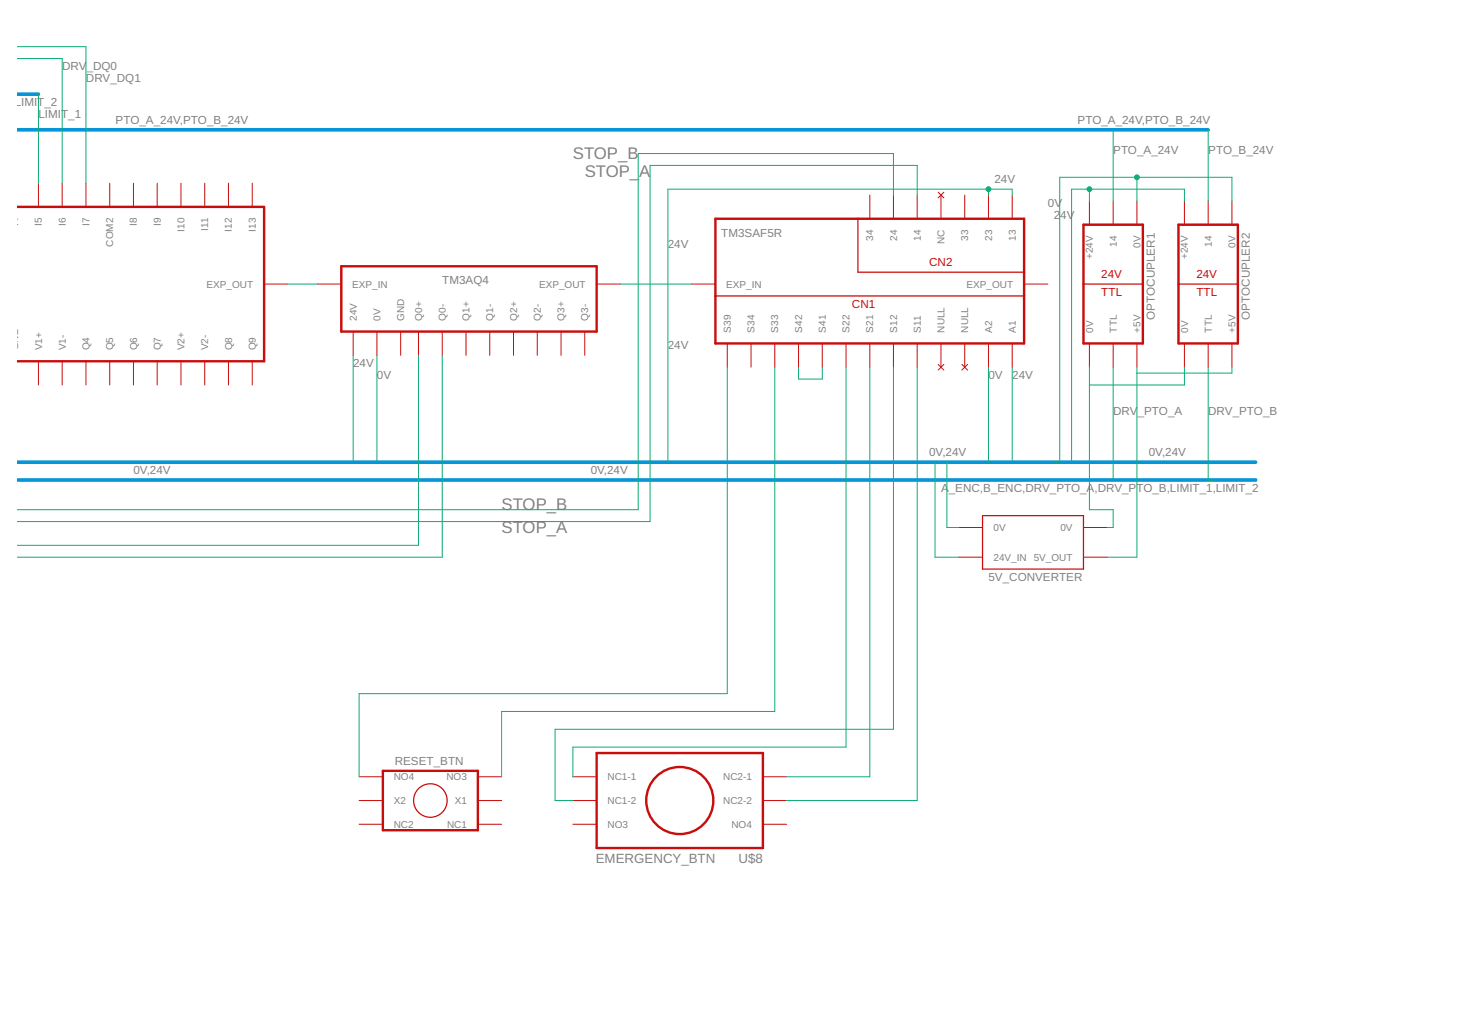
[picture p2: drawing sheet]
<svg xmlns="http://www.w3.org/2000/svg" width="297mm" height="210mm" viewBox="0 0 297 210" stroke-linecap="round" stroke-linejoin="round" font-family="sans-serif">
<g fill="none" stroke="#c90d0c" stroke-width=".2">
<path d="M7.8 37.2v4.8M12.6 37.2v4.8M17.5 37.2v4.8M22.3 37.2v4.8M27.1 37.2v4.8M31.9 37.2v4.8M36.8 37.2v4.8M41.6 37.2v4.8M46.4 37.2v4.8M51.2 37.2v4.8M176.7 39.6v4.8M181.5 39.6v4.8"/>
<path d="M186.4 39.6v4.8M190.6 39.1l1.2 1.1M191.2 39.6v4.8M191.8 39.1l-1.2 1.1M196 39.6v4.8M200.8 39.6v4.8M205.7 39.6v4.8M53.7 57.7h4.8M64.5 57.7h4.8M121.2 57.7h4.8M140.5 57.7h4.9M208.1 57.7h4.8"/>
<path d="M221.3 40.8v4.9M226.2 40.8v4.9M231 40.8v4.9M240.6 40.8v4.9M245.5 40.8v4.9M250.3 40.8v4.9M7.8 73.4v4.8M12.6 73.4v4.8M17.5 73.4v4.8M22.3 73.4v4.8M27.1 73.4v4.8M31.9 73.4v4.8"/>
<path d="M36.8 73.4v4.8M41.6 73.4v4.8M46.4 73.4v4.8M51.2 73.4v4.8M71.8 67.4v4.8M76.6 67.4v4.8M81.4 67.4v4.8M85 67.4v4.8M89.9 67.4v4.8M94.7 67.4v4.8M99.5 67.4v4.8M104.3 67.4v4.8"/>
<path d="M109.2 67.4v4.8M114 67.4v4.8M118.8 67.4v4.8M147.8 69.8v4.8M152.6 69.8v4.8M157.4 69.8v4.8M162.2 69.8v4.8M167.1 69.8v4.8M171.9 69.8v4.8M176.7 69.8v4.8M181.5 69.8v4.8M186.4 69.8v4.8"/>
<path d="M190.6 74l1.2 1.2M191.2 69.8v4.8M191.8 74l-1.2 1.2M195.4 74l1.2 1.2M196 69.8v4.8M196.6 74l-1.2 1.2M200.8 69.8v4.8M205.7 69.8v4.8M221.3 69.8v4.8M226.2 69.8v4.8M231 69.8v4.8M240.6 69.8v4.8"/>
<path d="M245.5 69.8v4.8M250.3 69.8v4.8M194.8 113.2h4.8M194.8 107.2h4.8M220.1 113.2h4.9M220.1 107.2h4.9M73 157.8h4.8M97.1 157.8h4.8M116.4 157.8h4.8M155 157.8h4.8M73 162.7h4.8M73 167.5h4.8"/>
<path d="M97.1 162.7h4.8M97.1 167.5h4.8M116.4 162.7h4.8M116.4 167.5h4.8M155 162.7h4.8M155 167.5h4.8"/>
</g>
<g fill="none" stroke="#c90d0c" stroke-width=".49">
<path d="M3.4 42h50.3v31.4h-50.3M69.3 54.1h51.9v13.3h-51.9zM145.4 44.4h62.7v25.4h-62.7zM220.1 45.7h12.1v24.1h-12.1zM239.4 45.7h12.1v24.1h-12.1zM77.8 156.6h19.3v12.1h-19.3zM121.2 153h33.8v19.3h-33.8z"/>
<circle cx="138.1" cy="162.7" r="6.8"/>
</g>
<g fill="none" stroke="#c90d0c" stroke-width=".25">
<path d="M174.3 44.4v10.9h33.8M220.1 57.7h12.1M239.4 57.7h12.1M145.4 60.1h62.7M199.6 104.8h20.5v10.8h-20.5z"/>
<circle cx="87.4" cy="162.7" r="3.4"/>
</g>
<path d="M3.4 19.1h4.4M3.4 26.4h242.1M3.4 97.5h251.7M3.4 93.9h251.7" fill="none" stroke="#0696d7" stroke-width=".74"/>
<g fill="none" stroke="#0dab76" stroke-width=".2">
<path d="M3.4 11.9h9.2v25.3M3.4 9.5h14.1v27.7M7.8 19.1v18.1M181.5 39.6v-8.4h-51.8v72.4h-126.3M186.4 39.6v-6h-54.3v72.4h-128.7M200.8 38.4v1.2M205.7 39.6v-1.2h-70v55.5M221.3 38.4v2.4M226.2 26.4v14.4M231 36v4.8M245.5 26.4v14.4M58.5 57.7h6"/>
<path d="M126 57.7h14.5M240.6 40.8v-2.4h-22.9v55.5M250.3 40.8v-4.8h-35v57.9h-1.2M71.8 72.2v21.7M76.6 72.2v21.7M85 72.2v38.6h-81.6M89.9 72.2v41h-86.5M147.8 74.6v66.3h-74.8v16.9M157.4 74.6v70h-55.5v13.2M162.2 74.6v2.4h4.9v-2.4M171.9 74.6v77.2h-55.5v6M176.7 74.6v83.2h-16.9"/>
<path d="M181.5 74.6v73.6h-68.7v14.5h3.6M186.4 74.6v88.1h-26.6M200.8 74.6v19.3M205.7 74.6v19.3M221.3 74.6v29h4.9v3.6h-1.2M226.2 74.6v22.9M231 74.6v38.6h-6M240.6 74.6v3.6h-19.3M245.5 74.6v22.9h1.2M250.3 74.6v1.2h-19.3M190 93.9v19.3h4.8M192.4 93.9v13.3h2.4"/>
</g>
<g fill="#0dab76" stroke="#0dab76" stroke-width=".2">
<circle cx="200.8" cy="38.4" r=".49"/>
<circle cx="221.3" cy="38.4" r=".49"/>
<circle cx="231" cy="36" r=".49"/>
</g>
<g font-size="3.4" fill="#808080">
<text x="116.4" y="32.4">STOP_B</text>
<text x="118.8" y="36">STOP_</text>
<text x="129.9" y="36">A</text>
<text x="101.9" y="103.6">STOP_B</text>
<text x="101.9" y="108.4">STOP_A</text>
</g>
<g font-size="2.7" fill="#808080">
<text x="121" y="175.5">EMERGENCY_BTN</text>
<text x="150" y="175.5">U$8</text>
</g>
<g font-size="2.4" fill="#808080">
<text x="12.6" y="14.3">DRV</text>
<text x="17.5" y="16.7">DRV_DQ1</text>
<text x="17.6" y="14.3">_DQ0</text>
<text x="3" y="21.5">LIMIT_2</text>
<text x="7.8" y="24">LIMIT_1</text>
<text x="23.5" y="25.2">PTO_A_24V,PTO_B_24V</text>
<text x="218.9" y="25.2">PTO_A_24V,PTO_B_24V</text>
<text x="226.2" y="31.2">PTO_A_24V</text>
<text x="245.5" y="31.2">PTO_B_24V</text>
<text x="202" y="37.2">24V</text>
<text x="212.9" y="42">0V</text>
<text x="214.1" y="44.5">2</text>
<text x="215.4" y="44.5">4V</text>
<text x="135.7" y="50.5">24V</text>
<text x="146.5" y="48.1">TM3SAF5R</text>
<text x="89.8" y="57.7">TM3AQ4</text>
<text x="234.6" y="65" transform="rotate(-90 234.6 65)">OPTOCUPLER1</text>
<text x="253.9" y="65" transform="rotate(-90 253.9 65)">OPTOCUPLER2</text>
<text x="135.7" y="71">24V</text>
<text x="71.8" y="74.6">24V</text>
<text x="76.6" y="77">0V</text>
<text x="200.8" y="77">0V</text>
<text x="205.7" y="77">24V</text>
<text x="226.2" y="84.3">DRV</text>
<text x="231.1" y="84.3">_PTO_A</text>
<text x="245.5" y="84.3">DRV_PTO_B</text>
<text x="188.8" y="92.7">0V,24V</text>
<text x="233.4" y="92.7">0V,24V</text>
<text x="27.1" y="96.3">0V,24V</text>
<text x="120" y="96.3">0V,24V</text>
<text x="191.2" y="99.9">A</text>
<text x="192.8" y="99.9">_ENC,B_ENC,DRV_PTO_A,DRV_PTO_B,LIMIT_1,LIMIT_2</text>
<text x="200.8" y="118">5V_CONVERTER</text>
<text x="80.2" y="155.4">RESET_BTN</text>
</g>
<g font-size="2.4" fill="#c90d0c">
<text x="188.8" y="54.1">CN2</text>
<text x="223.8" y="56.5">24V</text>
<text x="243.1" y="56.5">24V</text>
<text x="173.1" y="62.6">CN1</text>
<text x="223.8" y="60.1">TTL</text>
<text x="243.1" y="60.1">TTL</text>
</g>
<g font-size="2" fill="#808080">
<text x="3.7" y="46" transform="rotate(-90 3.7 46)">I4</text>
<text x="8.5" y="46" transform="rotate(-90 8.5 46)">I5</text>
<text x="13.4" y="46" transform="rotate(-90 13.4 46)">I6</text>
<text x="18.2" y="46" transform="rotate(-90 18.2 46)">I7</text>
<text x="27.8" y="46" transform="rotate(-90 27.8 46)">I8</text>
<text x="32.7" y="46" transform="rotate(-90 32.7 46)">I9</text>
<text x="37.5" y="47.1" transform="rotate(-90 37.5 47.1)">I10</text>
<text x="42.3" y="46.9" transform="rotate(-90 42.3 46.9)">I11</text>
<text x="47.1" y="47.1" transform="rotate(-90 47.1 47.1)">I12</text>
<text x="52" y="47.1" transform="rotate(-90 52 47.1)">I13</text>
<text x="23" y="50.1" transform="rotate(-90 23 50.1)">COM2</text>
<text x="177.4" y="48.9" transform="rotate(-90 177.4 48.9)">34</text>
<text x="182.3" y="48.9" transform="rotate(-90 182.3 48.9)">24</text>
<text x="187.1" y="48.9" transform="rotate(-90 187.1 48.9)">14</text>
<text x="191.9" y="49.6" transform="rotate(-90 191.9 49.6)">NC</text>
<text x="196.7" y="48.9" transform="rotate(-90 196.7 48.9)">33</text>
<text x="201.6" y="48.9" transform="rotate(-90 201.6 48.9)">23</text>
<text x="206.4" y="48.9" transform="rotate(-90 206.4 48.9)">13</text>
<text x="222.1" y="52.7" transform="rotate(-90 222.1 52.7)">+24V</text>
<text x="226.9" y="50.1" transform="rotate(-90 226.9 50.1)">14</text>
<text x="231.7" y="50.4" transform="rotate(-90 231.7 50.4)">0V</text>
<text x="241.4" y="52.7" transform="rotate(-90 241.4 52.7)">+24V</text>
<text x="246.2" y="50.1" transform="rotate(-90 246.2 50.1)">14</text>
<text x="251" y="50.4" transform="rotate(-90 251 50.4)">0V</text>
<text x="42" y="58.4">EXP_OUT</text>
<text x="71.6" y="58.5">EXP_IN</text>
<text x="109.5" y="58.4">EXP_OUT</text>
<text x="147.6" y="58.5">EXP_IN</text>
<text x="196.4" y="58.4">EXP_OUT</text>
<text x="72.5" y="65.2" transform="rotate(-90 72.5 65.2)">24V</text>
<text x="77.3" y="65.2" transform="rotate(-90 77.3 65.2)">0V</text>
<text x="82.1" y="65.2" transform="rotate(-90 82.1 65.2)">GND</text>
<text x="85.7" y="65.2" transform="rotate(-90 85.7 65.2)">Q0+</text>
<text x="90.6" y="65.2" transform="rotate(-90 90.6 65.2)">Q0-</text>
<text x="95.4" y="65.2" transform="rotate(-90 95.4 65.2)">Q1+</text>
<text x="100.2" y="65.2" transform="rotate(-90 100.2 65.2)">Q1-</text>
<text x="105" y="65.2" transform="rotate(-90 105 65.2)">Q2+</text>
<text x="109.9" y="65.2" transform="rotate(-90 109.9 65.2)">Q2-</text>
<text x="114.7" y="65.2" transform="rotate(-90 114.7 65.2)">Q3+</text>
<text x="119.5" y="65.2" transform="rotate(-90 119.5 65.2)">Q3-</text>
<text x="3.7" y="71.2" transform="rotate(-90 3.7 71.2)">GND</text>
<text x="8.5" y="71.2" transform="rotate(-90 8.5 71.2)">V1+</text>
<text x="13.4" y="71.2" transform="rotate(-90 13.4 71.2)">V1-</text>
<text x="18.2" y="71.2" transform="rotate(-90 18.2 71.2)">Q4</text>
<text x="23" y="71.2" transform="rotate(-90 23 71.2)">Q5</text>
<text x="27.8" y="71.2" transform="rotate(-90 27.8 71.2)">Q6</text>
<text x="32.7" y="71.2" transform="rotate(-90 32.7 71.2)">Q7</text>
<text x="37.5" y="71.2" transform="rotate(-90 37.5 71.2)">V2+</text>
<text x="42.3" y="71.2" transform="rotate(-90 42.3 71.2)">V2-</text>
<text x="47.1" y="71.2" transform="rotate(-90 47.1 71.2)">Q8</text>
<text x="52" y="71.2" transform="rotate(-90 52 71.2)">Q9</text>
<text x="148.5" y="67.6" transform="rotate(-90 148.5 67.6)">S39</text>
<text x="153.3" y="67.6" transform="rotate(-90 153.3 67.6)">S34</text>
<text x="158.1" y="67.6" transform="rotate(-90 158.1 67.6)">S33</text>
<text x="163" y="67.6" transform="rotate(-90 163 67.6)">S42</text>
<text x="167.8" y="67.6" transform="rotate(-90 167.8 67.6)">S41</text>
<text x="172.6" y="67.6" transform="rotate(-90 172.6 67.6)">S22</text>
<text x="177.4" y="67.6" transform="rotate(-90 177.4 67.6)">S21</text>
<text x="182.3" y="67.6" transform="rotate(-90 182.3 67.6)">S12</text>
<text x="187.1" y="67.6" transform="rotate(-90 187.1 67.6)">S11</text>
<text x="191.9" y="67.6" transform="rotate(-90 191.9 67.6)">NULL</text>
<text x="196.7" y="67.6" transform="rotate(-90 196.7 67.6)">NULL</text>
<text x="201.6" y="67.6" transform="rotate(-90 201.6 67.6)">A2</text>
<text x="206.4" y="67.6" transform="rotate(-90 206.4 67.6)">A1</text>
<text x="222.1" y="67.6" transform="rotate(-90 222.1 67.6)">0V</text>
<text x="226.9" y="67.6" transform="rotate(-90 226.9 67.6)">TTL</text>
<text x="231.7" y="67.6" transform="rotate(-90 231.7 67.6)">+5V</text>
<text x="241.4" y="67.6" transform="rotate(-90 241.4 67.6)">0V</text>
<text x="246.2" y="67.6" transform="rotate(-90 246.2 67.6)">TTL</text>
<text x="251" y="67.6" transform="rotate(-90 251 67.6)">+5V</text>
<text x="201.9" y="107.9">0V</text>
<text x="215.4" y="107.9">0V</text>
<text x="201.9" y="113.9">24V_IN</text>
<text x="210" y="113.9">5V_OUT</text>
<text x="80" y="158.6">NO4</text>
<text x="90.7" y="158.6">NO3</text>
<text x="123.4" y="158.6">NC1-1</text>
<text x="146.9" y="158.6">NC2-1</text>
<text x="80" y="163.4">X2</text>
<text x="92.4" y="163.4">X1</text>
<text x="123.4" y="163.4">NC1-2</text>
<text x="146.9" y="163.4">NC2-2</text>
<text x="80" y="168.2">NC2</text>
<text x="90.8" y="168.2">NC1</text>
<text x="123.4" y="168.2">NO3</text>
<text x="148.6" y="168.2">NO4</text>
</g>
</svg>
